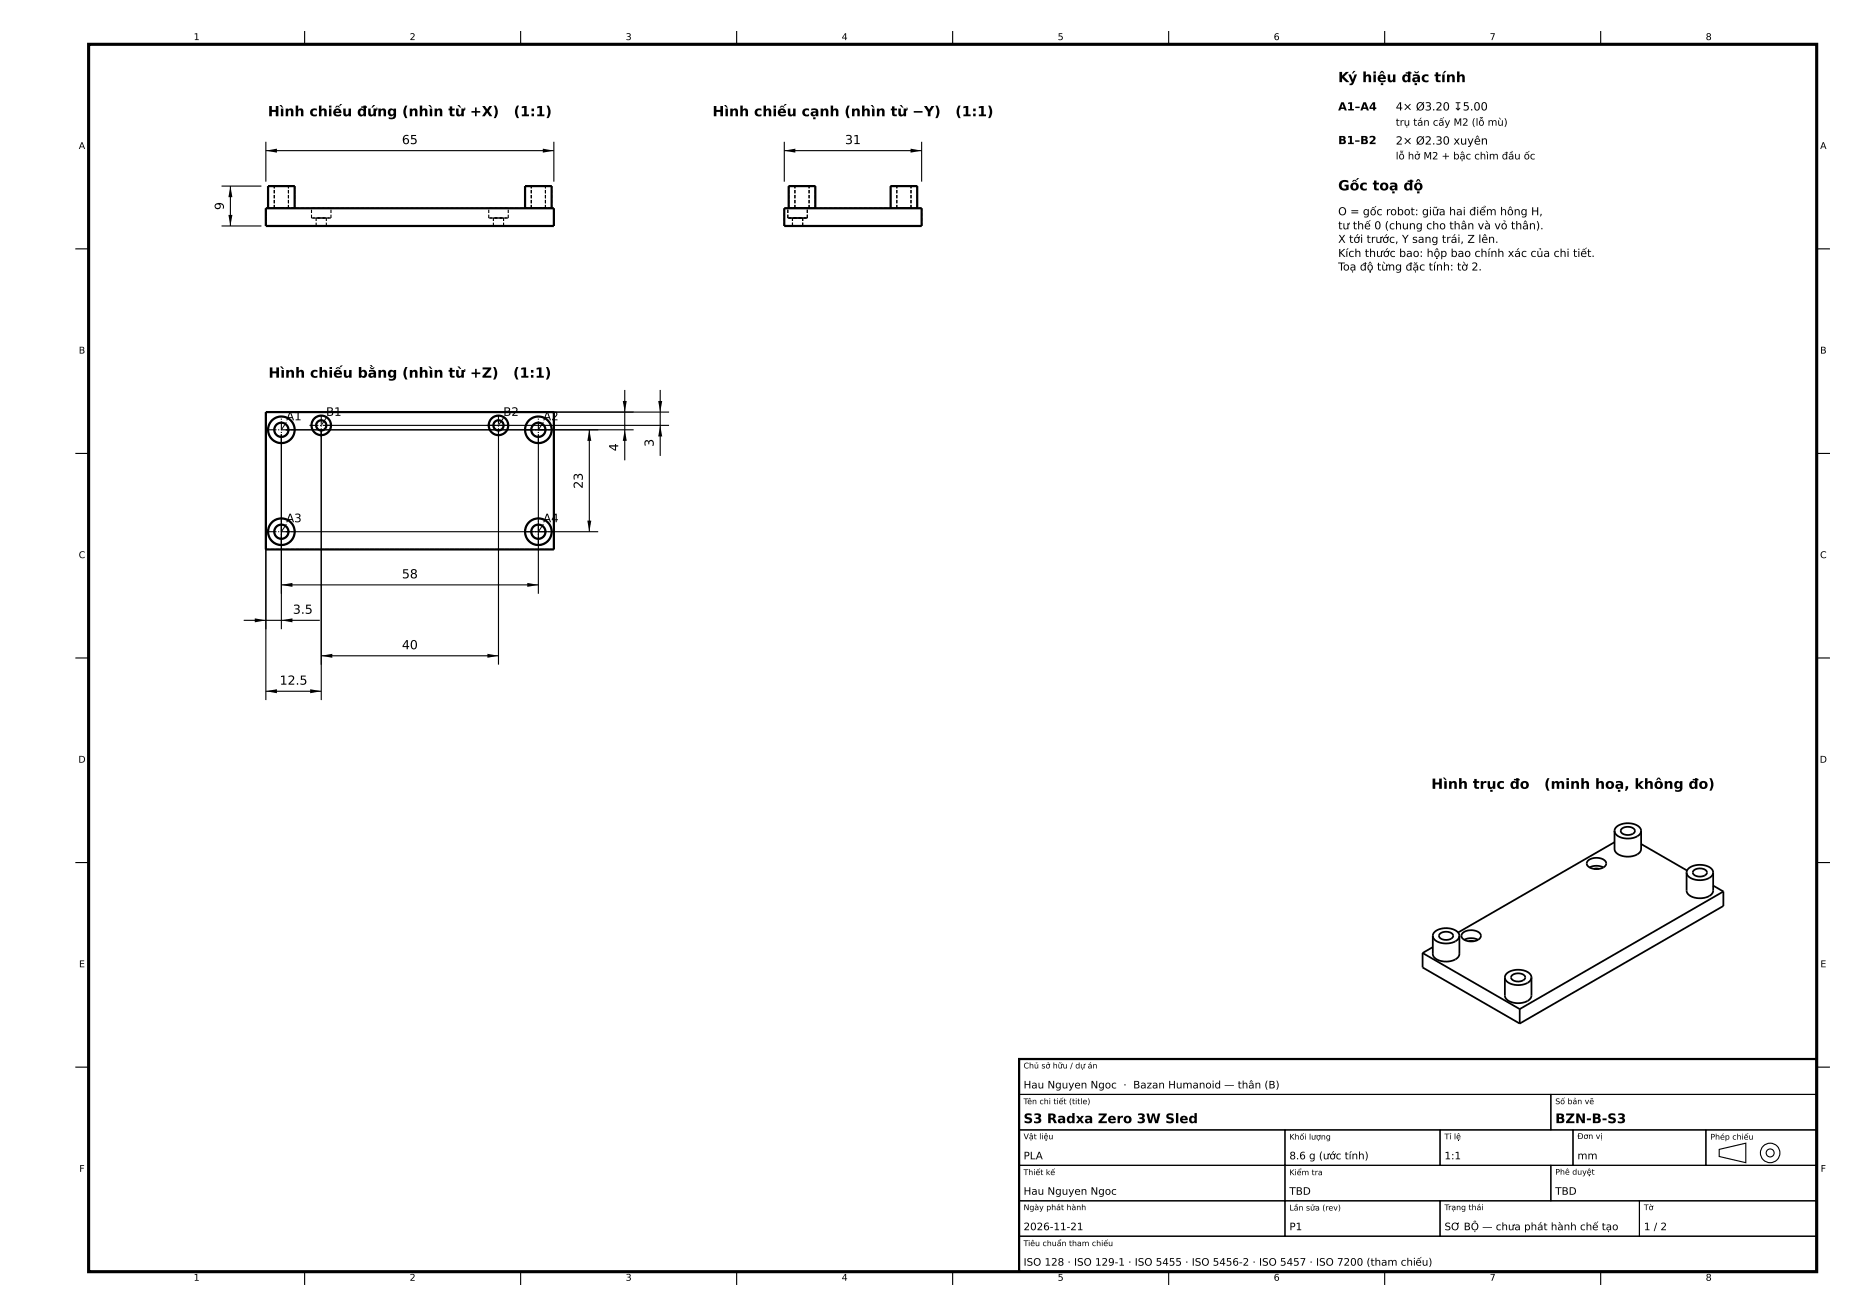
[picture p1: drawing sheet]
<svg xmlns="http://www.w3.org/2000/svg" width="420mm" height="297mm" viewBox="0 0 420 297" stroke-linecap="round" stroke-linejoin="round" font-family="sans-serif">
<g fill="#000">
<path d="M60 34l2.5-.5v1zM122.5 33.5l2.5 .5-2.5 .5zM177 34l2.5-.5v1zM205.5 33.5l2.5 .5-2.5 .5zM51.5 48.5h1l-.5 2.5zM52 42l.5 2.5h-1zM133 97l.5 2.5h-1zM140.6 90.5h.9l-.5 2.5zM141 97l.5 2.5h-.9zM148.5 90.5h.9l-.4 2.5zM149 96l.4 2.5h-.9zM63.5 132l2.5-.4v.9z"/>
<path d="M119 131.6l2.5 .4-2.5 .5zM132.5 117.5h1l-.5 2.5zM57.5 139.5l2.5 .5-2.5 .4zM60 156l2.5-.4v.9zM63.5 140l2.5-.5v.9zM72.5 148l2.5-.4v.9zM70 155.6l2.5 .4-2.5 .5zM110 147.6l2.5 .4-2.5 .5z"/>
</g>
<path d="M20 10h390v277h-390z" fill="none" stroke="#000" stroke-width=".7" stroke-linecap="butt"/>
<g fill="none" stroke="#000" stroke-width=".5">
<path d="M60 47h65v4h-65zM60.5 47v-5h6v5M118.5 47v-5h6v5M177 47h31v4h-31zM178 47v-5h6v5M201 47v-5h6v5M60 93h65v31h-65zM230 239h180v48h-180z"/>
<circle cx="63.5" cy="97" r="3"/>
<circle cx="63.5" cy="97" r="1.6"/>
<circle cx="72.5" cy="96" r="2.2"/>
<circle cx="72.5" cy="96" r="1.15"/>
<circle cx="112.5" cy="96" r="2.2"/>
<circle cx="112.5" cy="96" r="1.15"/>
<circle cx="121.5" cy="97" r="3"/>
<circle cx="121.5" cy="97" r="1.6"/>
<circle cx="63.5" cy="120" r="3"/>
<circle cx="63.5" cy="120" r="1.6"/>
<circle cx="121.5" cy="120" r="3"/>
<circle cx="121.5" cy="120" r="1.6"/>
</g>
<g fill="none" stroke="#000" stroke-width=".25">
<path d="M68.8 7v3M117.5 7v3M166.3 7v3M215 7v3M263.8 7v3M312.5 7v3M361.2 7v3M60 32v9M60 34h65M125 32v9M177 34h31M177 32v9"/>
<path d="M208 32v9M17 56.2h3M50 51h9M50 42h9M52 42v9M410 56.2h3M60 97v61M63.5 98v44M64.5 97h78.5M64.5 93h86.5M72.5 97v61M73.5 96h77.5"/>
<path d="M112.5 97v53M121.5 98v36M133 97v23M141 88v15.9M149 88v14.9M17 102.3h3M410 102.3h3M63.5 132h58M64.5 120h70.5M17 148.5h3M55 140h17.2M60 156h12.5"/>
<path d="M72.5 148h40M410 148.5h3M17 194.7h3M410 194.7h3M230 239h180v8h-180zM17 240.8h3M230 247h120v8h-120zM230 255h60v8h-60zM290 255h35v8h-35zM325 255h30v8h-30zM350 247h60v8h-60zM355 255h30v8h-30z"/>
<path d="M385 255h25v8h-25zM388 259.4l6-1.4v4.4l-6-1.4zM410 240.8h3M230 263h60v8h-60zM230 271h60v8h-60zM230 279h180v8h-180zM290 263h60v8h-60zM290 271h35v8h-35zM325 271h45v8h-45zM350 263h60v8h-60zM370 271h40v8h-40zM68.8 287v3"/>
<path d="M117.5 287v3M166.3 287v3M215 287v3M263.8 287v3M312.5 287v3M361.2 287v3"/>
<circle cx="399.5" cy="260.2" r="2.2"/>
<circle cx="399.5" cy="260.2" r=".9"/>
</g>
<g fill="none" stroke="#000" stroke-width=".25" stroke-dasharray=".7 .4" stroke-linecap="butt">
<path d="M60 51v-4M60 47h65M60 51h65M60.5 47h3M60.5 42h3M60.5 47v-5M61.9 42h1.6M61.9 47h1.6M61.9 47v-5M63.5 47h3M63.5 42h3M63.5 42h1.6"/>
<path d="M63.5 47h1.6M65.1 42h-3.2M65.1 47h-3.2M65.1 47v-5M66.5 47h-6M66.5 42h-6M66.5 47v-5M70.3 47h2.2M70.3 49.2h2.2M70.3 49.2v-2.2M71.3 51h1.2M71.3 49.2h1.2"/>
<path d="M71.3 51v-1.8M72.5 47h2.2M72.5 51h1.1M72.5 49.2h2.2M72.5 49.2h1.1M73.6 51h-2.3M73.6 49.2h-2.3M73.6 51v-1.8M74.7 47h-4.4M74.7 49.2h-4.4M74.7 49.2v-2.2M110.3 47h2.2"/>
<path d="M110.3 49.2h2.2M110.3 49.2v-2.2M111.3 51h1.2M111.3 49.2h1.2M111.3 51v-1.8M112.5 47h2.2M112.5 51h1.1M112.5 49.2h2.2M112.5 49.2h1.1M113.6 51h-2.3M113.6 49.2h-2.3M113.6 51v-1.8"/>
<path d="M114.7 47h-4.4M114.7 49.2h-4.4M114.7 49.2v-2.2M118.5 47h3M118.5 42h3M118.5 47v-5M119.9 42h1.6M119.9 47h1.6M119.9 47v-5M121.5 47h3M121.5 42h3M121.5 42h1.6"/>
<path d="M121.5 47h1.6M123.1 42h-3.2M123.1 47h-3.2M123.1 47v-5M124.5 47h-6M124.5 42h-6M124.5 47v-5M125 51v-4M177 51v-4M177 47h31M177 51h31M177.8 47h4.4"/>
<path d="M177.8 49.2h4.4M177.8 49.2v-2.2M178 47h6M178 42h6M178 47v-5M178.9 51h2.2M178.9 49.2h2.2M178.9 51v-1.8M179.4 42h3.2M179.4 47h3.2M179.4 47v-5M181.1 51h-2.2"/>
<path d="M181.1 49.2h-2.2M181.1 51v-1.8M182.2 47h-4.4M182.2 49.2v-2.2M182.2 49.2h-4.4M182.6 42h-3.2M182.6 47v-5M182.6 47h-3.2M184 47h-6M184 42h-6M184 47v-5M201 47h6"/>
<path d="M201 42h6M201 47v-5M202.4 42h3.2M202.4 47h3.2M202.4 47v-5M205.6 42h-3.2M205.6 47v-5M205.6 47h-3.2M207 47h-6M207 42h-6M207 47v-5M208 51v-4"/>
<path d="M60 93h65M60 93v31M63.5 98.6a1.6 1.6 0 0 0 1.4-2.3 1.6 1.6 0 0 0-2.7-.2 1.6 1.6 0 0 0 1 2.5h.3M72.5 97.1a1.15 1.15 0 0 0 1-1.6 1.15 1.15 0 0 0-1.9-.2 1.15 1.15 0 0 0 .7 1.8h.2M72.5 98.2a2.2 2.2 0 0 0 2-3.2 2.2 2.2 0 0 0-3.8-.3 2.2 2.2 0 0 0 1.5 3.5h.3M112.5 97.1a1.15 1.15 0 0 0 1-1.6 1.15 1.15 0 0 0-1.9-.2 1.15 1.15 0 0 0 .7 1.8h.2M112.5 98.2a2.2 2.2 0 0 0 2-3.2 2.2 2.2 0 0 0-3.8-.3 2.2 2.2 0 0 0 1.5 3.5h.3M121.5 98.6a1.6 1.6 0 0 0 1.4-2.3 1.6 1.6 0 0 0-2.7-.2 1.6 1.6 0 0 0 1 2.5h.3M125 93v31M63.5 100a3 3 0 0 0 2.7-4.4 3 3 0 0 0-5.2-.3 3 3 0 0 0 2.2 4.7h.3M121.5 100a3 3 0 0 0 2.7-4.4 3 3 0 0 0-5.2-.3 3 3 0 0 0 2.2 4.7h.3M60 124h65"/>
<path d="M63.5 123a3 3 0 0 0 2.7-4.4 3 3 0 0 0-5.2-.3 3 3 0 0 0 2.2 4.7h.3M63.5 121.6a1.6 1.6 0 0 0 1.4-2.3 1.6 1.6 0 0 0-2.7-.2 1.6 1.6 0 0 0 1 2.5h.3M121.5 123a3 3 0 0 0 2.7-4.4 3 3 0 0 0-5.2-.3 3 3 0 0 0 2.2 4.7h.3M121.5 121.6a1.6 1.6 0 0 0 1.4-2.3 1.6 1.6 0 0 0-2.7-.2 1.6 1.6 0 0 0 1 2.5h.3"/>
</g>
<path d="M60.4 97h6.2M69.8 96h5.3M72.5 98.7v-5.3M109.9 96h5.3M112.5 98.7v-5.3M118.4 97h6.2M63.5 100.1v-6.2M121.5 100.1v-6.2M60.4 120h6.2M63.5 123.1v-6.2M118.4 120h6.2M121.5 123.1v-6.2" fill="none" stroke="#000" stroke-width=".25" stroke-dasharray="2 .4 .3 .4" stroke-linecap="butt"/>
<path d="M64.6 95.3l-1.1 1.7M73.6 94.3l-1.1 1.7M113.6 94.3l-1.1 1.7M122.6 95.3l-1.1 1.7M64.6 118.3l-1.1 1.7M122.6 118.3l-1.1 1.7" fill="none" stroke="#000" stroke-width=".23"/>
<g fill="none" stroke="#000" stroke-width=".4">
<path d="M358.4 194.3a2.92 2.92 0 0 1 4.1 .3v.4a2.69 2.69 0 0 1-4 .6l-.4-.6zM358.7 195.8a3.4 3.4 0 0 1 3.2 0M359.7 196.1h1.2M364.4 187.5v4.1a2.42 2.42 0 0 0 2.7 1.7 2.97 2.97 0 0 0 3.3-1.5v-4.3M364.4 187.5a2.42 2.42 0 0 0 2.7 1.7 2.97 2.97 0 0 0 3.3-1.5v-.2M364.4 187.5a2.65 2.65 0 0 1 3-1.7 2.65 2.65 0 0 1 3 1.7M364.4 190.1l-35.3 20.4M366 187.1a1.92 1.92 0 0 1 3 .4 1.84 1.84 0 0 1-3.2 0zM370.4 190.5l10.3 6M380.6 196.9v4.1a2.42 2.42 0 0 0 2.7 1.7 2.97 2.97 0 0 0 3.3-1.5v-4.3M380.6 196.9a2.42 2.42 0 0 0 2.7 1.7 2.97 2.97 0 0 0 3.3-1.5v-.2M380.6 196.9a2.65 2.65 0 0 1 3-1.7 2.65 2.65 0 0 1 3 1.7"/>
<path d="M382.2 196.5a1.92 1.92 0 0 1 3 .4 1.84 1.84 0 0 1-3.2 0zM386.6 199.9l2.3 1.3M321.1 215.1v3.2l21.9 12.7M321.1 215.1l21.9 12.6M323.4 211.2v4.1a2.42 2.42 0 0 0 2.7 1.7 2.97 2.97 0 0 0 3.2-1.5l.1-4.3M323.4 211.2a2.42 2.42 0 0 0 2.7 1.7 2.97 2.97 0 0 0 3.2-1.5l.1-.2M323.4 211.2a2.65 2.65 0 0 1 3-1.7 2.65 2.65 0 0 1 3 1.7M323.4 213.7l-2.3 1.4M325 210.8a1.92 1.92 0 0 1 3 .4 1.84 1.84 0 0 1-3.2 0zM330.1 210.6a2.92 2.92 0 0 1 4.1 .4v.3a2.69 2.69 0 0 1-4 .6l-.4-.6zM330.5 212.1a3.4 3.4 0 0 1 3.1 0M331.4 212.4h1.2"/>
<path d="M388.9 201.2l-45.9 26.5M388.9 201.2v3.3l-45.9 26.5M339.6 220.6v4.1a2.42 2.42 0 0 0 2.7 1.7 2.97 2.97 0 0 0 3.3-1.6v-4.2M339.6 220.6a2.42 2.42 0 0 0 2.7 1.7 2.97 2.97 0 0 0 3.3-1.5v-.2M339.6 220.6a2.65 2.65 0 0 1 3-1.7 2.65 2.65 0 0 1 3 1.7M341.2 220.2a1.92 1.92 0 0 1 3 .4 1.84 1.84 0 0 1-3.2 0zM343 227.7v3.3"/>
</g>
<g font-size="3.2">
<text x="302" y="18.5">Ký hiệu đặc tính</text>
<text x="60.5" y="26.2">Hình chiếu đứng (nhìn từ +X)</text>
<text x="115.9" y="26.2">(1:1)</text>
<text x="160.8" y="26.2">Hình chiếu cạnh (nhìn từ −Y)</text>
<text x="215.6" y="26.2">(1:1)</text>
<text x="302" y="43">Gốc toạ độ</text>
<text x="60.6" y="85.2">Hình chiếu bằng (nhìn từ +Z)</text>
<text x="115.8" y="85.2">(1:1)</text>
<text x="323" y="178">Hình trục đo</text>
<text x="348.5" y="178">(minh hoạ, không đo)</text>
</g>
<g font-size="3">
<text x="231" y="253.5">S3 Radxa Zero 3W Sled</text>
<text x="351" y="253.5">BZN-B-S3</text>
</g>
<g font-size="2.8">
<text x="90.7" y="32.5">65</text>
<text x="190.7" y="32.5">31</text>
<text x="50.5" y="47.4" transform="rotate(-90 50.5 47.4)">9</text>
<text x="139.5" y="101.8" transform="rotate(-90 139.5 101.8)">4</text>
<text x="147.5" y="100.8" transform="rotate(-90 147.5 100.8)">3</text>
<text x="131.5" y="110.3" transform="rotate(-90 131.5 110.3)">23</text>
<text x="90.7" y="130.5">58</text>
<text x="66.1" y="138.5">3.5</text>
<text x="90.7" y="146.5">40</text>
<text x="63.1" y="154.5">12.5</text>
</g>
<g font-size="2.6">
<text x="64.6" y="94.9">A1</text>
<text x="73.6" y="93.9">B1</text>
<text x="113.6" y="93.9">B2</text>
<text x="122.6" y="94.9">A2</text>
<text x="64.6" y="117.9">A3</text>
<text x="122.6" y="117.9">A4</text>
</g>
<g font-size="2.5">
<text x="302" y="24.9">A1–A4</text>
<text x="315" y="24.9">4× Ø3.20 ↧5.00</text>
<text x="302" y="32.5">B1–B2</text>
<text x="315" y="32.6">2× Ø2.30 xuyên</text>
<text x="302" y="48.6">O = gốc robot: giữa hai điểm hông H,</text>
<text x="302" y="51.8">tư thế 0 (chung cho thân và vỏ thân).</text>
<text x="302" y="54.8">X tới trước, Y sang trái, Z lên.</text>
<text x="302" y="58">Kích thước bao: hộp bao chính xác của chi tiết.</text>
<text x="302" y="61.1">Toạ độ từng đặc tính: tờ 2.</text>
</g>
<g font-size="2.3">
<text x="315" y="28.4">trụ tán cấy M2 (lỗ mù)</text>
<text x="315" y="36">lỗ hở M2 + bậc chìm đầu ốc</text>
<text x="231" y="245.6">Hau Nguyen Ngoc · Bazan Humanoid — thân (B)</text>
<text x="231" y="261.6">PLA</text>
<text x="291" y="261.6">8.6 g (ước tính)</text>
<text x="326" y="261.6">1:1</text>
<text x="356" y="261.6">mm</text>
<text x="231" y="269.6">Hau Nguyen Ngoc</text>
<text x="291" y="269.6">TBD</text>
<text x="351" y="269.6">TBD</text>
<text x="231" y="277.6">2026-11-21</text>
<text x="291" y="277.6">P1</text>
<text x="326" y="277.6">SƠ BỘ — chưa phát hành chế tạo</text>
<text x="371" y="277.6">1 / 2</text>
<text x="231" y="285.6">ISO 128 · ISO 129-1 · ISO 5455 · ISO 5456-2 · ISO 5457 · ISO 7200 (tham chiếu)</text>
</g>
<g font-size="2.1">
<text x="43.7" y="9">1</text>
<text x="92.5" y="9">2</text>
<text x="141.2" y="9">3</text>
<text x="190" y="9">4</text>
<text x="238.7" y="9">5</text>
<text x="287.5" y="9">6</text>
<text x="336.2" y="9">7</text>
<text x="385" y="9">8</text>
<text x="17.8" y="33.6">A</text>
<text x="410.8" y="33.6">A</text>
<text x="17.8" y="79.8">B</text>
<text x="410.8" y="79.8">B</text>
<text x="17.8" y="126">C</text>
<text x="410.8" y="126">C</text>
<text x="17.7" y="172.1">D</text>
<text x="410.7" y="172.1">D</text>
<text x="17.8" y="218.3">E</text>
<text x="410.8" y="218.3">E</text>
<text x="17.9" y="264.5">F</text>
<text x="410.9" y="264.5">F</text>
<text x="43.7" y="289">1</text>
<text x="92.5" y="289">2</text>
<text x="141.2" y="289">3</text>
<text x="190" y="289">4</text>
<text x="238.7" y="289">5</text>
<text x="287.5" y="289">6</text>
<text x="336.2" y="289">7</text>
<text x="385" y="289">8</text>
</g>
<g font-size="1.8">
<text x="231" y="241.1">Chủ sở hữu / dự án</text>
<text x="231" y="249.2">Tên chi tiết (title)</text>
<text x="351" y="249.2">Số bản vẽ</text>
<text x="231" y="257.1">Vật liệu</text>
<text x="291" y="257.2">Khối lượng</text>
<text x="326" y="257.1">Tỉ lệ</text>
<text x="356" y="257">Đơn vị</text>
<text x="386" y="257.2">Phép chiếu</text>
<text x="231" y="265.2">Thiết kế</text>
<text x="291" y="265.2">Kiểm tra</text>
<text x="351" y="265.1">Phê duyệt</text>
<text x="231" y="273.1">Ngày phát hành</text>
<text x="291" y="273.2">Lần sửa (rev)</text>
<text x="326" y="273.1">Trạng thái</text>
<text x="371" y="273.1">Tờ</text>
<text x="231" y="281.2">Tiêu chuẩn tham chiếu</text>
</g>
</svg>
